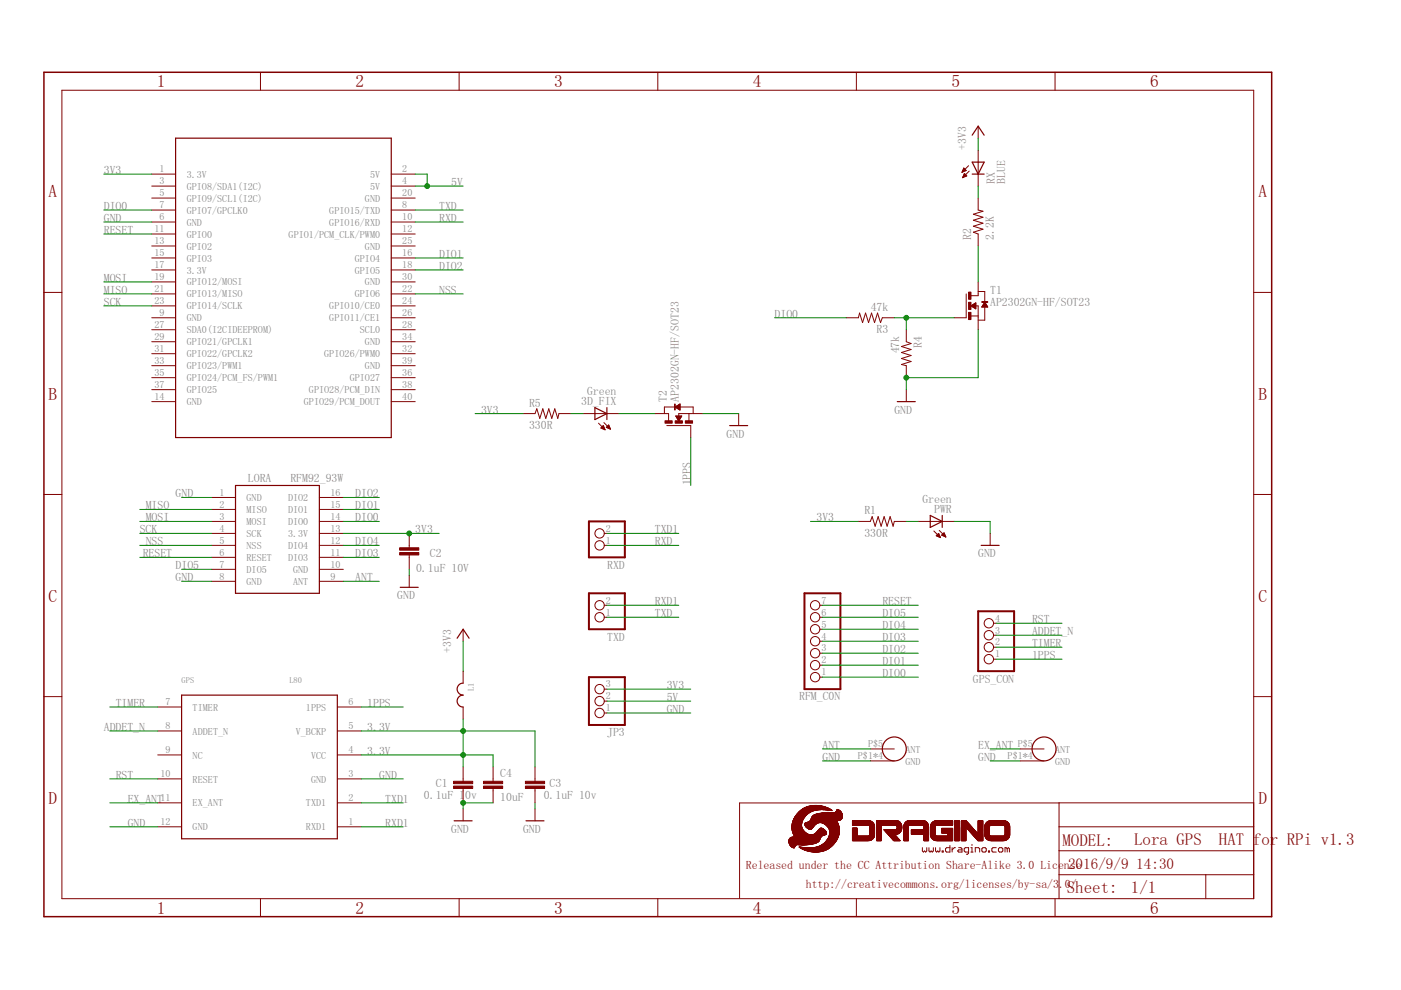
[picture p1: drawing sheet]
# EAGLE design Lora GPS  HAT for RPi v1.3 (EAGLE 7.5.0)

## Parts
3D_FIX  Green  LEDCHIPLED_0603  [CHIPLED_0603]
C1  0.1uF 10v  C-EUC0805  [C0805]
C2  0.1uF 10V  C-EUC0402  [C0402]
C3  0.1uF 10v  C-EUC0805  [C0805]
C4  10uF  C-EUC1206K  [C1206K]
GPS  L80  [L80]
GPS_ANT  NL  SMA-KE  [SMA-KE]
GPS_CON  PINHD-1X4  [1X04]
JP3  PINHD-1X3  [1X03]
L1  JLC-PZ2012D800-3R0TF  BEADS0805  [C0805]
LORA  RFM92_93W  [RFM92_93W]
LORA_ANT  SMA-KE  [SMA-KE]
PWR  Green  LEDCHIPLED_0603  [CHIPLED_0603]
R1  330R  R-US_R0402  [R0402]
R2  2.2K  R-US_R0402  [R0402]
R3  47k  R-US_R0402  [R0402]
R4  47k  R-US_R0402  [R0402]
R5  330R  R-US_R0402  [R0402]
RFM_C0N  PINHD-1X7  [1X07]
RX  BLUE  LEDCHIPLED_0603  [CHIPLED_0603]
RXD  PINHD-1X2  [1X02]
T1  AP2302GN-HF/SOT23  NMOSFET-SOT23  [SOT-23]
T2  AP2302GN-HF/SOT23  NMOSFET-SOT23  [SOT-23]
TXD  PINHD-1X2  [1X02]
U$1  LOGO-NEW  [LOGO-SILK-NEW]
U$2  RPILORASHIELD  [RPILORASHIELD]

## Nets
1PPS: GPS.6(1PPS) GPS_CON.1 T2.3(G)
3.3V: C1.2 C3.2 C4.1 GPS.4(VCC) GPS.5(V_BCKP) L1.2
3V3: C2.2 JP3.3 L1.1 LORA.13(3.3V) R1.1 R5.1 RX.A U$2.1(3.3V) ; supply symbol labelled +3V3
5V: JP3.2 U$2.2(5V) U$2.4(5V)
/RESET: R2.1 T1.1(D)
ADDET_N: GPS.8(ADDET_N) GPS_CON.3
ANT: LORA.9(ANT) LORA_ANT.P$5(ANT)
DIO0: LORA.14(DIO0) R3.2 RFM_C0N.1 U$2.7(GPIO7/GPCLK0)
DIO1: LORA.15(DIO1) RFM_C0N.2 U$2.16(GPIO4)
DIO2: LORA.16(DIO2) RFM_C0N.3 U$2.18(GPIO5)
DIO3: LORA.11(DIO3) RFM_C0N.4
DIO4: LORA.12(DIO4) RFM_C0N.5
DIO5: LORA.7(DIO5) RFM_C0N.6
EX_ANT: GPS.11(EX_ANT) GPS_ANT.P$5(ANT)
GND: C1.1 C2.1 C3.1 C4.2 GPS.3(GND) GPS.12(GND) GPS_ANT.P$1(GND) GPS_ANT.P$2(GND) GPS_ANT.P$3(GND) GPS_ANT.P$4(GND) JP3.1 LORA.1(GND) LORA.8(GND) LORA_ANT.P$1(GND) LORA_ANT.P$2(GND) LORA_ANT.P$3(GND) LORA_ANT.P$4(GND) PWR.C R4.2 T1.2(S) T2.2(S) U$2.6(GND)
MISO: LORA.2(MISO) U$2.21(GPIO13/MISO)
MOSI: LORA.3(MOSI) U$2.19(GPIO12/MOSI)
N$1: R3.1 R4.1 T1.3(G)
N$2: 3D_FIX.A R5.2
N$3: 3D_FIX.C T2.1(D)
N$6: PWR.A R1.2
N$60: R2.2 RX.C
NSS: LORA.5(NSS) U$2.22(GPIO6)
RESET: LORA.6(RESET) RFM_C0N.7 U$2.11(GPIO0)
RST: GPS.10(RESET) GPS_CON.4
RXD: RXD.1 U$2.10(GPIO16/RXD)
RXD1: GPS.1(RXD1) TXD.2
SCK: LORA.4(SCK) U$2.23(GPIO14/SCLK)
TIMER: GPS.7(TIMER) GPS_CON.2
TXD: TXD.1 U$2.8(GPIO15/TXD)
TXD1: GPS.2(TXD1) RXD.2
Unconnected: GPS.9(NC) U$2.3(GPIO8/SDA1(I2C)) U$2.5(GPIO9/SCL1(I2C)) U$2.9(GND) U$2.12(GPIO1/PCM_CLK/PWM0) U$2.13(GPIO2) U$2.14(GND) U$2.15(GPIO3) U$2.17(3.3V) U$2.20(GND) U$2.24(GPIO10/CE0) U$2.25(GND) U$2.26(GPIO11/CE1) U$2.27(SDA0(I2CIDEEPROM)) U$2.28(SCL0) U$2.29(GPIO21/GPCLK1) U$2.30(GND) U$2.31(GPIO22/GPCLK2) U$2.32(GPIO26/PWM0) U$2.33(GPIO23/PWM1) U$2.34(GND) U$2.35(GPIO24/PCM_FS/PWM1) U$2.36(GPIO27) U$2.37(GPIO25) U$2.38(GPIO28/PCM_DIN) U$2.39(GND) U$2.40(GPIO29/PCM_DOUT)

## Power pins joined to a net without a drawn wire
GND: LORA.10(GND)

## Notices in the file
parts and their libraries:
dragino: http://creativecommons.org/licenses/by-sa/3.0
dragino: Released under the CC Attribution Share-Alike 3.0 License
